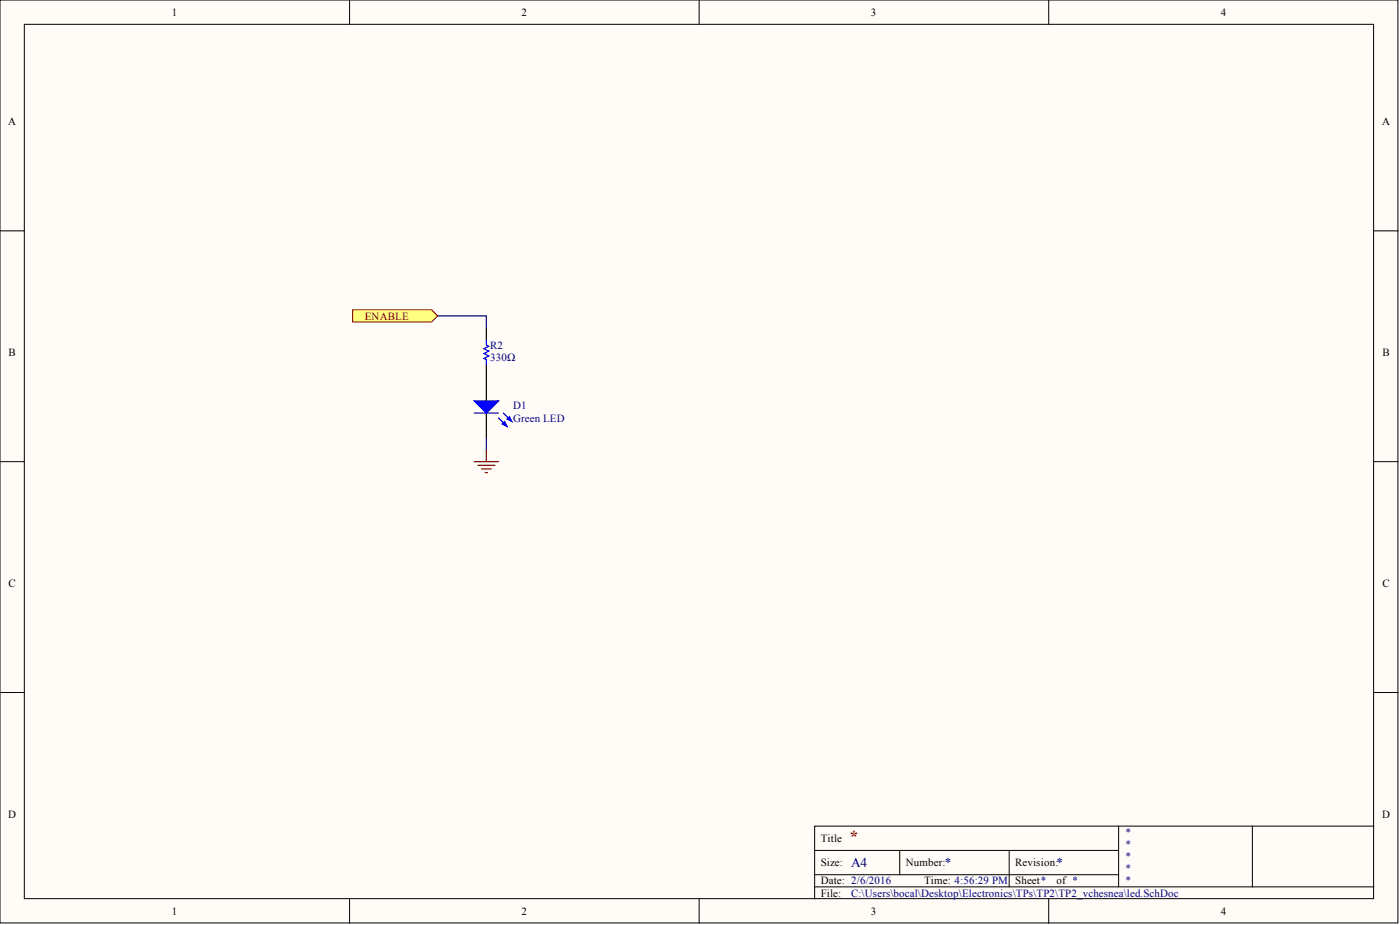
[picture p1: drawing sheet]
<svg xmlns="http://www.w3.org/2000/svg" width="292mm" height="193mm" viewBox="0 0 292 193" stroke-linecap="round" stroke-linejoin="round" font-family="sans-serif">
<g fill="#fffcf8" stroke="#000" stroke-width=".21">
<path d="M0 0h291.7v192.5h-291.7z"/>
<path d="M5.1 5.1h281.5v182.4h-281.5z"/>
</g>
<g fill="none" stroke="#000" stroke-width=".21">
<path d="M72.9 0v5.1M145.9 0v5.1M218.8 0v5.1M0 48.2h5.1M286.7 48.2h5M0 96.3h5.1M286.7 96.3h5M0 144.5h5.1M286.7 144.5h5M170 177.4h63.4M187.7 177.4v5.1M210.6 177.4v7.6"/>
<path d="M233.4 172.3v12.7M261.3 172.3h-91.3v15.2M286.7 172.3h-25.4v12.7M72.9 187.5v5.1M145.9 187.5v5.1M170 185h116.7M170 182.5h63.4M218.8 187.5v5.1"/>
</g>
<path d="M91.3 65.9h10.2v2.5" fill="none" stroke="#000080" stroke-width=".25"/>
<path d="M73.6 64.6h16.5l1.2 1.3-1.2 1.3h-16.5z" fill-rule="evenodd" fill="#ffff80" stroke="#800000" stroke-width=".21"/>
<path d="M101.5 68.4v2.6M101.5 76v7.6M101.5 86.2v5" fill="none" stroke="#000" stroke-width=".25"/>
<path d="M101.5 71v1l.5 .2-1 .5 1 .5-1 .6 1 .5-1 .5 .5 .2v1M98.9 86.2h5.1M104 87.2l1.8 1.8M105 86.2l1.8 1.7" fill="none" stroke="#00f" stroke-width=".25"/>
<g fill="#00f" stroke="#00f" stroke-width=".25">
<path d="M98.9 83.6h5.1l-2.5 2.6z"/>
<path d="M104.8 88.5l.5-.6 .5 1.1z"/>
<path d="M105.8 87.4l.5-.5 .5 1z"/>
</g>
<path d="M98.9 96.3h5.1M99.7 97.1h3.6M100.5 97.8h2M101.2 98.6h.5M101.5 93.8v2.5" fill="none" stroke="#800000" stroke-width=".25"/>
<path d="M101.5 91.2v2.6" fill="none" stroke="#000080" stroke-width=".25"/>
<text font-size="3.5" fill="#800000" x="177.1" y="175.6">*</text>
<g font-size="2.8" fill="#000080">
<text x="177.6" y="180.9">A4</text>
<text x="197.1" y="180.9">*</text>
<text x="220.5" y="180.9">*</text>
</g>
<g font-size="2.3">
<text x="35.9" y="3.3">1</text>
<text x="108.8" y="3.3">2</text>
<text x="181.7" y="3.3">3</text>
<text x="254.7" y="3.3">4</text>
<text x="1.7" y="26.1">A</text>
<text x="288.4" y="26.1">A</text>
<text x="1.8" y="74.3">B</text>
<text x="288.4" y="74.3">B</text>
<text x="1.8" y="122.4">C</text>
<text x="288.4" y="122.4">C</text>
<text x="1.7" y="170.6">D</text>
<text x="288.4" y="170.6">D</text>
<text x="171.2" y="175.6">Title</text>
<text x="171.2" y="180.7">Size:</text>
<text x="171.2" y="184.5">Date: 2/6/2016</text>
<text x="189" y="180.7">Number:</text>
<text x="192.8" y="184.5">Time: 4:56:29 PM</text>
<text x="211.8" y="180.7">Revision:</text>
<text x="211.8" y="184.5">Sheet*</text>
<text x="220.5" y="184.5">of *</text>
<text x="35.9" y="190.8">1</text>
<text x="108.8" y="190.8">2</text>
<text x="171.2" y="187">File:</text>
<text x="181.7" y="190.8">3</text>
<text x="254.7" y="190.8">4</text>
</g>
<text font-size="2.3" fill="#800000" x="76.1" y="66.7">ENABLE</text>
<g font-size="2.3" fill="#000080">
<text x="102.2" y="72.7">R2</text>
<text x="102.2" y="75.3">330Ω</text>
<text x="107.1" y="85.4">D1</text>
<text x="107.1" y="87.9">Green LED</text>
<text x="234.7" y="174.4">*</text>
<text x="234.7" y="176.9">*</text>
<text x="234.7" y="179.4">*</text>
<text x="234.7" y="182">*</text>
<text x="234.7" y="184.5">*</text>
<text x="177.6" y="187">C:\Users\bocal\Desktop\Electronics\TPs\TP2\TP2_vchesnea\led.SchDoc</text>
</g>
</svg>
